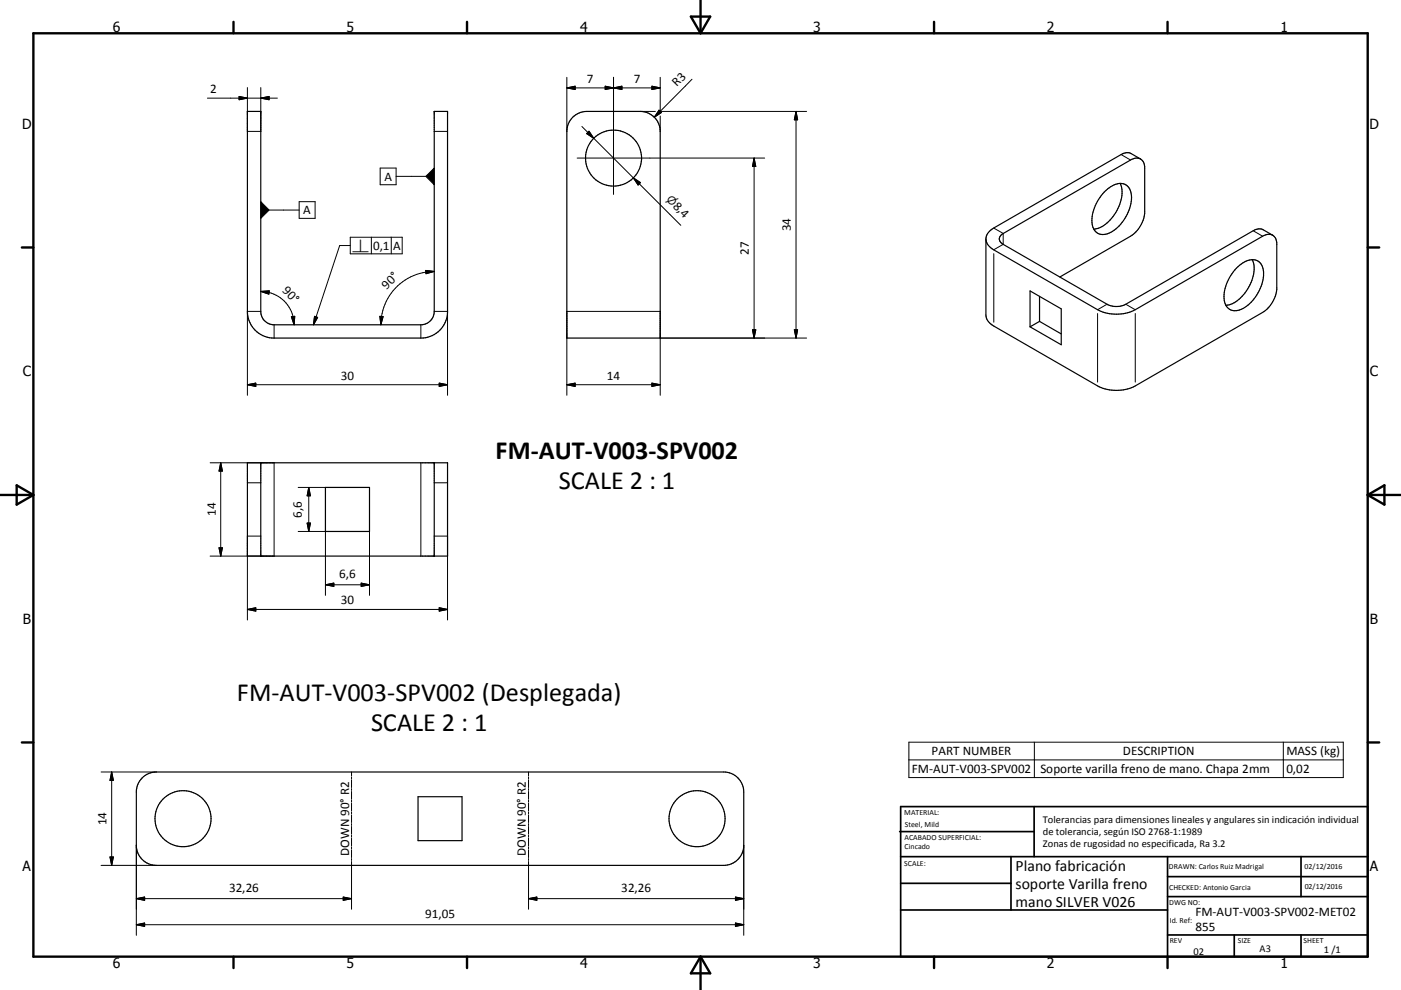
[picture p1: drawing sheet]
<svg xmlns="http://www.w3.org/2000/svg" width="420mm" height="297mm" viewBox="0 0 420 297" stroke-linecap="round" stroke-linejoin="round" font-family="sans-serif">
<g fill="none" stroke="#000" stroke-width=".36">
<path d="M74.2 33.4h4v60a4 4 0 0 0 4 4h44a4 4 0 0 0 4-4v-60h4v60a8 8 0 0 1-8 8h-44a8 8 0 0 1-8-8zM171.7 35.2a6.1 6.1 0 0 1 4.2-1.8h16a6 6 0 0 1 6 6v62h-28v-62a6 6 0 0 1 1.8-4.2zM331.1 57.6a6.1 6.1 0 0 1 6.1-2.3 4.9 4.9 0 0 1 1.8 5.8 12.3 12.3 0 0 1-7.4 9.2 3.4 3.4 0 0 1-4.2-3.6 13 13 0 0 1 3.7-9.1zM335.8 55a10 10 0 0 1-1.7 9.4 9 9 0 0 1-6.2 4.3M341.9 47.7a2.9 2.9 0 0 0-3 .3l-38.1 22.1a1.72 1.72 0 0 0-1.2 1.6 1.72 1.72 0 0 0 1.2 1.6l31.1 18a6.1 6.1 0 0 0 5.6 0l38.2-22.1a2.95 2.95 0 0 1 3-.3l2.8 1.7M341.9 47.7l.8 .7 .5 1.6v14a9.6 9.6 0 0 1-4.3 6.9l-21.2 12.2M341.9 47.7l-2.8-1.6a2.95 2.95 0 0 0-3 .3l-38.2 22a4.2 4.2 0 0 0-2.3 3.3M375.5 77.9a10.2 10.2 0 0 1-2.2 9.9 8.3 8.3 0 0 1-5.8 3.8M381.5 70.6l.8 .7 .5 1.6v14a9.6 9.6 0 0 1-4.3 6.8l-38.1 22.1a12.5 12.5 0 0 1-11.3 0l-31.2-18a4.2 4.2 0 0 1-2.3-3.3v-22.8M381.5 70.6a3.1 3.1 0 0 0-3 .3l-38.1 22a12.5 12.5 0 0 1-11.3 0l-31.2-17.9a4.2 4.2 0 0 1-2.3-3.3M308.8 87.3l9.4 5.4v10.7l-9.4-5.4zM311.7 96.4l-2.9 1.6"/>
<path d="M311.7 88.9v7.5M311.7 96.4l6.5 3.8M370.7 80.5a6 6 0 0 1 6.1-2.3 4.8 4.8 0 0 1 1.9 5.8 12.2 12.2 0 0 1-7.5 9.1 3.4 3.4 0 0 1-4.2-3.5 12.8 12.8 0 0 1 3.7-9.1zM74.2 138.8h60v28h-60zM78.2 138.8v28M130.2 138.8v28M97.6 146.2h13.2v13.2h-13.2zM42.6 233.4a5.9 5.9 0 0 1 4.3-1.8h170.1a6 6 0 0 1 6 6v16a6 6 0 0 1-6 6h-170.1a6 6 0 0 1-6-6v-16a5.9 5.9 0 0 1 1.7-4.2zM125.3 239h13.2v13.2h-13.2z"/>
<circle cx="183.9" cy="47.4" r="8.4"/>
<circle cx="54.9" cy="245.6" r="8.4"/>
<circle cx="209" cy="245.6" r="8.4"/>
</g>
<g fill="none" stroke="#000" stroke-width=".3">
<path d="M62.2 29.4h21M71.7 28.9l2.5 .5-2.5 .5zM74.2 26.3v13.1h4v-13.1M78.2 29.4l2.5-.5v1zM130.2 39.4h4M169.9 26.4h28M169.9 26.4l2.5-.5v.9zM169.9 23.2v16.2M174.5 38l29.6 29.6M181.4 25.9l2.5 .5-2.5 .4zM183.9 23.2v35.1M183.9 26.4l2.6-.5v.9z"/>
<path d="M191.9 33.4h4.6M195.4 25.9l2.5 .5-2.5 .4zM197.6 33l.7 .8-2.1 1.4zM197.8 33.4h44M197.9 23.2v10.4M197.9 34.8v4.6M207.5 23.8l-11.3 11.4M238.7 33.4v68M238.7 33.4l.4 2.5h-1zM114 50.4h4.8v5h-4.8zM118.8 52.9h8.9M173 47.4h56.3"/>
<path d="M175.9 40.1l.7-.7 1.4 2.1zM189.9 53.4l2.1 1.4-.7 .7zM226.1 47.4v54M226.1 47.4l.5 2.5h-1zM336.3 46.5l2.5 1.4M80.7 63h9M89.7 60.5h4.8v5h-4.8zM105 73.7h-3.2l-7.8 23.7M105 71.2h15.6v5h-15.6zM111.3 71.2v5M117.3 71.2v5M297.9 76.1v20.6"/>
<path d="M298.1 68.5l2.5 1.5M300.6 73.4l-2.5 1.5M300.8 70.2v3M375.9 69.3l2.5 1.5M78.2 93.4h-4v25.2M78.2 87.4a10.2 10.2 0 0 1 6.5 2.4 10 10 0 0 1 3.2 5.1l.3 2.5M78.2 87.4l2.5-.1-.1 .9zM82.2 97.4v4M87.4 95l1-.1-.2 2.5zM94.3 94.9l.9 .3-1.2 2.2zM113.9 94.9l1 .1-.7 2.4zM126.2 97.4v4"/>
<path d="M127.6 81.1l2.6 .3-2.5 .7zM130.2 93.4h4v25.2M130.2 81.4a16 16 0 0 0-16 16M225.6 98.9h1l-.5 2.5zM238.1 98.9h1l-.4 2.5zM329.1 94.1v20.5M331.7 91.4l-2.5 1.4M337.7 91.4l2.5 1.4M340.4 94.1v20.5M74.2 115.4h60M74.2 115.4l2.5-.5v1zM131.7 114.9l2.5 .5-2.5 .5z"/>
<path d="M169.9 118.6v-25.2h28v25.2M169.9 115.4h28M169.9 115.4l2.5-.5v1zM195.4 114.9l2.5 .5-2.5 .5zM197.9 101.4h43.9M63 138.8h19.2v28h-19.2M66.2 138.8v28M66.2 138.8l.5 2.5h-1zM126.2 138.8v28M74.2 144.8h4M89.4 159.4h8.2v19.2M89.4 146.2h8.2"/>
<path d="M92.1 156.9h1l-.5 2.5zM92.6 146.2v13.2M92.6 146.2l.5 2.5h-1zM110.8 159.4v19.2M130.2 144.8h4M65.7 164.3h1l-.5 2.5zM78.2 160.8h-4v25.2M97.6 175.4h13.2M97.6 175.4l2.5-.5v1zM108.3 174.9l2.5 .5-2.5 .5zM130.2 160.8h4v25.2M74.2 182.8l2.5-.5v1z"/>
<path d="M74.2 182.8h60M131.7 182.3l2.5 .5-2.5 .5zM30.3 231.6h16.6M33.5 231.6v28M33.5 231.6l.5 2.5h-1zM105.4 231.6v1.2M105.4 233.1v.6M105.4 233.9v2.4M105.4 236.6v.5M105.4 237.4v2.4M158.5 231.6v1.2M158.5 233.1v.6"/>
<path d="M158.5 233.9v2.4M158.5 236.6v.5M158.5 237.4v2.4M272.5 222.7h130.2v10.6h-130.2zM272.5 228h130.2M310.1 222.7v10.6M384.7 222.7v10.6M30.3 259.6h16.6M33 257.1h1l-.5 2.5zM40.9 253.6v27M105.4 240.1v.5M105.4 241v2.3"/>
<path d="M105.4 243.6v.6M105.4 244.5v2.3M105.4 247.1v.6M105.4 247.9v2.4M105.4 250.6v.6M105.4 251.4v2.4M105.4 254.1v.5M105.4 254.9v2.4M105.4 257.6v.5M105.4 258.5v14.3M158.5 240.1v.5M158.5 241v2.3"/>
<path d="M158.5 243.6v.6M158.5 244.5v2.3M158.5 247.1v.6M158.5 247.9v2.4M158.5 250.6v.6M158.5 251.4v2.4M158.5 254.1v.5M158.5 254.9v2.4M158.5 257.6v.5M158.5 258.5v14.3M223 253.6v27M40.9 269.6h64.5"/>
<path d="M40.9 269.6l2.5-.5v1zM40.9 277.4l2.5-.5v1zM40.9 277.4h182.1M102.9 269.1l2.5 .5-2.5 .5zM158.5 269.6h64.5M158.5 269.6l2.4-.5v1zM220.5 269.1l2.5 .5-2.5 .5zM220.5 276.9l2.5 .5-2.5 .5z"/>
</g>
<g fill="none" stroke="#000" stroke-width=".71">
<path d="M10 10h400v277h-400zM70 6.6v3.4M140 6.6v3.4M207.1 5h5.8l-2.9 5zM210 0v10M280 6.6v3.4M350 6.6v3.4M6.6 74.2h3.4M410 74.2h3.5M0 148.5h10M5 145.6l5 2.9-5 2.9zM410 148.5h10.1"/>
<path d="M410 148.5l5.1-2.9v5.8zM6.6 222.7h3.4M410 222.7h3.5M70 287v3.4M140 287v3.4M210 287v10M210 287l2.9 5h-5.8zM280 287v3.4M350 287v3.4"/>
</g>
<g fill="none" stroke="#000" stroke-width=".51">
<path d="M269.7 249.5h40.3M270 242h140v45h-140zM270 257h140M303.1 257v16M310 242v15M350 257v30M390.1 257v12M270 265h33.1M270 273h80M350 269h60M350 263h60M350 280.5h60"/>
<path d="M370 280.5v6.5M390.1 280.5v6.5"/>
</g>
<g fill="#000" stroke="#000" stroke-width=".3">
<path d="M71.7 28.9l2.5 .5-2.5 .5zM78.2 29.4l2.5-.5v1zM169.9 26.4l2.5-.5v.9zM181.4 25.9l2.5 .5-2.5 .4zM183.9 26.4l2.6-.5v.9zM195.4 25.9l2.5 .5-2.5 .4zM197.6 33l.7 .8-2.1 1.4zM238.7 33.4l.4 2.5h-1zM127.7 52.9l2.5-2.5v5zM175.9 40.1l.7-.7 1.4 2.1zM189.9 53.4l2.1 1.4-.7 .7zM226.1 47.4l.5 2.5h-1z"/>
<path d="M78.2 60.5l2.5 2.5-2.5 2.5zM78.2 87.4l2.5-.1-.1 .9zM87.4 95l1-.1-.2 2.5zM94.3 94.9l.9 .3-1.2 2.2zM113.9 94.9l1 .1-.7 2.4zM127.6 81.1l2.6 .3-2.5 .7zM225.6 98.9h1l-.5 2.5zM238.1 98.9h1l-.4 2.5zM74.2 115.4l2.5-.5v1zM131.7 114.9l2.5 .5-2.5 .5zM169.9 115.4l2.5-.5v1zM195.4 114.9l2.5 .5-2.5 .5z"/>
<path d="M66.2 138.8l.5 2.5h-1zM92.1 156.9h1l-.5 2.5zM92.6 146.2l.5 2.5h-1zM65.7 164.3h1l-.5 2.5zM97.6 175.4l2.5-.5v1zM108.3 174.9l2.5 .5-2.5 .5zM74.2 182.8l2.5-.5v1zM131.7 182.3l2.5 .5-2.5 .5zM33.5 231.6l.5 2.5h-1zM33 257.1h1l-.5 2.5zM40.9 269.6l2.5-.5v1zM40.9 277.4l2.5-.5v1z"/>
<path d="M102.9 269.1l2.5 .5-2.5 .5zM158.5 269.6l2.4-.5v1zM220.5 269.1l2.5 .5-2.5 .5zM220.5 276.9l2.5 .5-2.5 .5z"/>
</g>
<g font-size="7.9">
<text x="148.6" y="137.6">FM-AUT-V003-SPV002</text>
<text x="167.6" y="146.6">SCALE 2 : 1</text>
<text x="71" y="210.3">FM-AUT-V003-SPV002 (Desplegada)</text>
<text x="111.3" y="219.3">SCALE 2 : 1</text>
</g>
<g font-size="4.7">
<text x="304.5" y="261.2">Plano fabricación</text>
<text x="304.5" y="266.6">soporte Varilla freno</text>
<text x="304.5" y="272">mano SILVER V026</text>
</g>
<g font-size="4.2">
<text x="33.9" y="9.6">6</text>
<text x="103.9" y="9.6">5</text>
<text x="173.9" y="9.6">4</text>
<text x="243.8" y="9.6">3</text>
<text x="313.9" y="9.6">2</text>
<text x="383.9" y="9.6">1</text>
<text x="6.7" y="38.7">D</text>
<text x="410.5" y="38.7">D</text>
<text x="6.9" y="112.9">C</text>
<text x="410.7" y="112.9">C</text>
<text x="6.9" y="187.1">B</text>
<text x="410.7" y="187.1">B</text>
<text x="6.8" y="261.4">A</text>
<text x="410.7" y="261.4">A</text>
<text x="33.9" y="290.4">6</text>
<text x="103.9" y="290.4">5</text>
<text x="173.9" y="290.4">4</text>
<text x="243.8" y="290.4">3</text>
<text x="313.9" y="290.4">2</text>
<text x="383.9" y="290.4">1</text>
</g>
<g font-size="3.9">
<text x="63" y="27.9">2</text>
<text x="175.9" y="24.8">7</text>
<text x="190" y="24.8">7</text>
<text x="202.9" y="26.2" transform="rotate(-45 202.9 26.2)">R3</text>
<text x="115.2" y="54.2">A</text>
<text x="90.9" y="64.3">A</text>
<text x="201.6" y="62.1" transform="rotate(45 201.6 62.1)">8,4</text>
<text x="237.1" y="69.4" transform="rotate(-90 237.1 69.4)">34</text>
<text x="111.8" y="74.9">0,1</text>
<text x="117.9" y="74.9">A</text>
<text x="224.5" y="76.5" transform="rotate(-90 224.5 76.5)">27</text>
<text x="84.5" y="87.4" transform="rotate(45 84.5 87.4)">90°</text>
<text x="115.9" y="87" transform="rotate(-45 115.9 87)">90°</text>
<text x="102.2" y="113.9">30</text>
<text x="181.9" y="114">14</text>
<text x="64.7" y="154.9" transform="rotate(-90 64.7 154.9)">14</text>
<text x="90.5" y="155.3" transform="rotate(-90 90.5 155.3)">6,6</text>
<text x="101.7" y="173.3">6,6</text>
<text x="102.2" y="181.3">30</text>
<text x="279.3" y="226.6">PART NUMBER</text>
<text x="336.6" y="226.6">DESCRIPTION</text>
<text x="385.7" y="226.7">MASS (kg)</text>
<text x="273.4" y="231.9">FM-AUT-V003-SPV002</text>
<text x="311.9" y="232">Soporte varilla freno de mano. Chapa 2mm</text>
<text x="385.7" y="231.9">0,02</text>
<text x="31.9" y="247.6" transform="rotate(-90 31.9 247.6)">14</text>
<text x="104.6" y="256.8" transform="rotate(-90 104.6 256.8)">DOWN 90° R2</text>
<text x="157.6" y="256.8" transform="rotate(-90 157.6 256.8)">DOWN 90° R2</text>
<text x="68.7" y="267.5">32,26</text>
<text x="186.3" y="267.5">32,26</text>
<text x="127.5" y="275.3">91,05</text>
<text x="358.4" y="274.9">FM-AUT-V003-SPV002-MET02</text>
<text x="358.4" y="279.4">855</text>
</g>
<g font-size="3.3">
<text x="199.6" y="60" transform="rotate(45 199.6 60)">⌀</text>
<text x="105.5" y="75.5">⟂</text>
</g>
<g font-size="3.1">
<text x="312.7" y="246.8">Tolerancias para dimensiones lineales y angulares sin indicación individual</text>
<text x="312.7" y="250.4">de tolerancia, según ISO 2768-1:1989</text>
<text x="312.7" y="254">Zonas de rugosidad no especificada, Ra 3.2</text>
<text x="357.8" y="286.5">02</text>
<text x="377.6" y="285.6">A3</text>
<text x="396.9" y="285.9">1 /1</text>
</g>
<g font-size="2.4">
<text x="271.1" y="244.4">MATERIAL:</text>
<text x="271.2" y="252">ACABADO SUPERFICIAL:</text>
<text x="271.3" y="248">Steel, Mild</text>
<text x="271.2" y="254.7">Cincado</text>
<text x="271.1" y="259.7">SCALE:</text>
<text x="350.4" y="260.8">DRAWN: Carlos Ruiz Madrigal</text>
<text x="391.1" y="260.6">02/12/2016</text>
<text x="350.5" y="267">CHECKED: Antonio Garcia</text>
<text x="391.2" y="266.7">02/12/2016</text>
<text x="350.5" y="271.4">DWG NO:</text>
<text x="350.7" y="276.9">Id. Ref:</text>
<text x="350.7" y="282.8">REV</text>
<text x="371.1" y="282.9">SIZE</text>
<text x="390.8" y="283">SHEET</text>
</g>
</svg>
